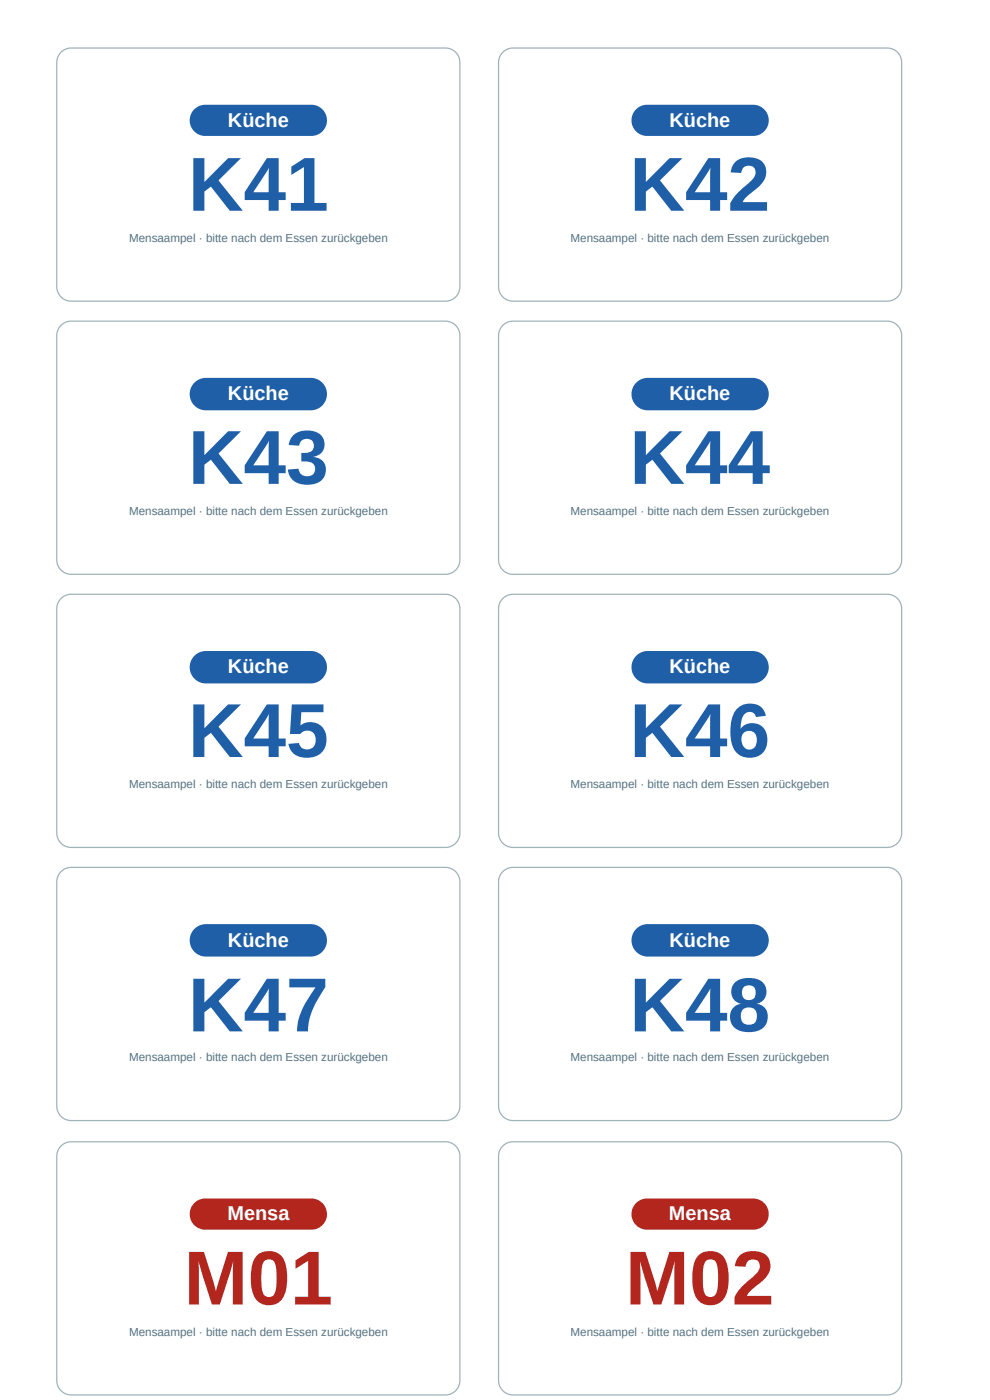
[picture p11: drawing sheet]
<svg xmlns="http://www.w3.org/2000/svg" width="210mm" height="297mm" viewBox="0 0 210 297" stroke-linecap="round" stroke-linejoin="round" font-family="sans-serif">
<path d="M12.9 11.1l1-.7 1.2-.2h79.3a3.1 3.1 0 0 1 3.1 3.1v47.5a3.1 3.1 0 0 1-3.1 3.1h-79.3a3.1 3.1 0 0 1-3.1-3.1v-47.5l.3-1.2z" fill="none" stroke="#9fb3b8" stroke-width=".26"/>
<path d="M41.2 23.2l.9-.6 1.2-.4h22.7a3.3 3.3 0 0 1 3.3 3.3 3.3 3.3 0 0 1-3.3 3.3h-22.5a3.3 3.3 0 0 1-3-2 3.3 3.3 0 0 1 .7-3.6z" fill="#1f5fa8"/>
<path d="M106.6 11.1l1-.7 1.2-.2h79.3a3.1 3.1 0 0 1 3.1 3.1v47.5a3.1 3.1 0 0 1-3.1 3.1h-79.3a3.1 3.1 0 0 1-3.1-3.1v-47.5l.2-1.2z" fill="none" stroke="#9fb3b8" stroke-width=".26"/>
<path d="M134.8 23.2l.9-.6 1.3-.4h22.7a3.3 3.3 0 0 1 3.3 3.3 3.3 3.3 0 0 1-3.3 3.3h-22.5a3.3 3.3 0 0 1-3.1-2 3.3 3.3 0 0 1 .7-3.6z" fill="#1f5fa8"/>
<path d="M12.9 69l1-.6 1.2-.3h79.3a3.1 3.1 0 0 1 3.1 3.1v47.6a3.1 3.1 0 0 1-3.1 3h-79.3a3.1 3.1 0 0 1-3.1-3v-47.6l.3-1.2z" fill="none" stroke="#9fb3b8" stroke-width=".26"/>
<path d="M41.2 81.2l1.1-.8 1.1-.2h22.5a3.4 3.4 0 0 1 3.4 3.4 3.4 3.4 0 0 1-3.4 3.4h-22.2a3.4 3.4 0 0 1-3.2-2.1 3.4 3.4 0 0 1 .7-3.7z" fill="#1f5fa8"/>
<path d="M106.6 69l1-.6 1.2-.3h79.3a3.1 3.1 0 0 1 3.1 3.1v47.6a3.1 3.1 0 0 1-3.1 3h-79.3a3.1 3.1 0 0 1-3.1-3v-47.6l.2-1.2z" fill="none" stroke="#9fb3b8" stroke-width=".26"/>
<path d="M134.9 81.2l1.1-.8 1.1-.2h22.4a3.4 3.4 0 0 1 3.5 3.4 3.4 3.4 0 0 1-3.5 3.4h-22.2a3.4 3.4 0 0 1-3.2-2.1 3.4 3.4 0 0 1 .8-3.7z" fill="#1f5fa8"/>
<path d="M12.9 127l1-.7 1.2-.2h79.3a3.1 3.1 0 0 1 3.1 3v47.6a3.1 3.1 0 0 1-3.1 3.1h-79.3a3.1 3.1 0 0 1-3.1-3.1v-47.6l.3-1.1z" fill="none" stroke="#9fb3b8" stroke-width=".26"/>
<path d="M41.2 139.1l1.1-.7 1.1-.3h22.5a3.4 3.4 0 0 1 3.4 3.5 3.4 3.4 0 0 1-3.4 3.4h-22.2a3.4 3.4 0 0 1-3.2-2.1 3.4 3.4 0 0 1 .7-3.8z" fill="#1f5fa8"/>
<path d="M106.6 127l1-.7 1.2-.2h79.3a3.1 3.1 0 0 1 3.1 3v47.6a3.1 3.1 0 0 1-3.1 3.1h-79.3a3.1 3.1 0 0 1-3.1-3.1v-47.6l.2-1.1z" fill="none" stroke="#9fb3b8" stroke-width=".26"/>
<path d="M134.9 139.1l1.1-.7 1.1-.3h22.4a3.4 3.4 0 0 1 3.5 3.5 3.4 3.4 0 0 1-3.5 3.4h-22.2a3.4 3.4 0 0 1-3.2-2.1 3.4 3.4 0 0 1 .8-3.8z" fill="#1f5fa8"/>
<path d="M12.9 184.9l1-.6 1.2-.3h79.3a3.1 3.1 0 0 1 3.1 3.1v47.6a3.1 3.1 0 0 1-3.1 3h-79.3a3.1 3.1 0 0 1-3.1-3v-47.6l.3-1.2z" fill="none" stroke="#9fb3b8" stroke-width=".26"/>
<path d="M41.2 197.1l1.1-.8 1.1-.2h22.5a3.4 3.4 0 0 1 3.4 3.4 3.4 3.4 0 0 1-3.4 3.4h-22.2a3.4 3.4 0 0 1-3.2-2.1 3.4 3.4 0 0 1 .7-3.7z" fill="#1f5fa8"/>
<path d="M106.6 184.9l1-.6 1.2-.3h79.3a3.1 3.1 0 0 1 3.1 3.1v47.6a3.1 3.1 0 0 1-3.1 3h-79.3a3.1 3.1 0 0 1-3.1-3v-47.6l.2-1.2z" fill="none" stroke="#9fb3b8" stroke-width=".26"/>
<path d="M134.9 197.1l1.1-.8 1.1-.2h22.4a3.4 3.4 0 0 1 3.5 3.4 3.4 3.4 0 0 1-3.5 3.4h-22.2a3.4 3.4 0 0 1-3.2-2.1 3.4 3.4 0 0 1 .8-3.7z" fill="#1f5fa8"/>
<path d="M12.9 243.1l1-.6 1.2-.3h79.3a3.1 3.1 0 0 1 3.1 3.1v47.6a3.1 3.1 0 0 1-3.1 3h-79.3a3.1 3.1 0 0 1-3.1-3v-47.6l.3-1.2z" fill="none" stroke="#9fb3b8" stroke-width=".26"/>
<path d="M41.2 255.2l.9-.6 1.2-.3h22.7a3.3 3.3 0 0 1 3.3 3.3 3.3 3.3 0 0 1-3.3 3.3h-22.5a3.3 3.3 0 0 1-3-2.1 3.3 3.3 0 0 1 .7-3.6z" fill="#b3261e"/>
<path d="M106.6 243.1l1-.6 1.2-.3h79.3a3.1 3.1 0 0 1 3.1 3.1v47.6a3.1 3.1 0 0 1-3.1 3h-79.3a3.1 3.1 0 0 1-3.1-3v-47.6l.2-1.2z" fill="none" stroke="#9fb3b8" stroke-width=".26"/>
<path d="M134.8 255.2l.9-.6 1.3-.3h22.7a3.3 3.3 0 0 1 3.3 3.3 3.3 3.3 0 0 1-3.3 3.3h-22.5a3.3 3.3 0 0 1-3.1-2.1 3.3 3.3 0 0 1 .7-3.6z" fill="#b3261e"/>
<g font-size="16.2" fill="#1f5fa8">
<text x="39.9" y="44.7">K41</text>
<text x="133.5" y="44.7">K42</text>
<text x="39.9" y="102.7">K43</text>
<text x="133.5" y="102.7">K44</text>
<text x="39.9" y="160.6">K45</text>
<text x="133.5" y="160.6">K46</text>
<text x="39.9" y="218.8">K47</text>
<text x="133.5" y="218.8">K48</text>
</g>
<g font-size="16.2" fill="#b3261e">
<text x="39" y="276.8">M01</text>
<text x="132.6" y="276.8">M02</text>
</g>
<g font-size="4.2" fill="#fff">
<text x="48.3" y="27">Küche</text>
<text x="141.9" y="27">Küche</text>
<text x="48.3" y="84.9">Küche</text>
<text x="141.9" y="84.9">Küche</text>
<text x="48.3" y="142.9">Küche</text>
<text x="141.9" y="142.9">Küche</text>
<text x="48.3" y="200.8">Küche</text>
<text x="141.9" y="200.8">Küche</text>
<text x="48.2" y="258.8">Mensa</text>
<text x="141.8" y="258.8">Mensa</text>
</g>
<g font-size="2.5" fill="#557080">
<text x="27.4" y="51.3">Mensaampel · bitte nach dem Essen zurückgeben</text>
<text x="121" y="51.3">Mensaampel · bitte nach dem Essen zurückgeben</text>
<text x="27.4" y="109.3">Mensaampel · bitte nach dem Essen zurückgeben</text>
<text x="121" y="109.3">Mensaampel · bitte nach dem Essen zurückgeben</text>
<text x="27.4" y="167.2">Mensaampel · bitte nach dem Essen zurückgeben</text>
<text x="121" y="167.2">Mensaampel · bitte nach dem Essen zurückgeben</text>
<text x="27.4" y="225.2">Mensaampel · bitte nach dem Essen zurückgeben</text>
<text x="121" y="225.2">Mensaampel · bitte nach dem Essen zurückgeben</text>
<text x="27.4" y="283.4">Mensaampel · bitte nach dem Essen zurückgeben</text>
<text x="121" y="283.4">Mensaampel · bitte nach dem Essen zurückgeben</text>
</g>
</svg>
